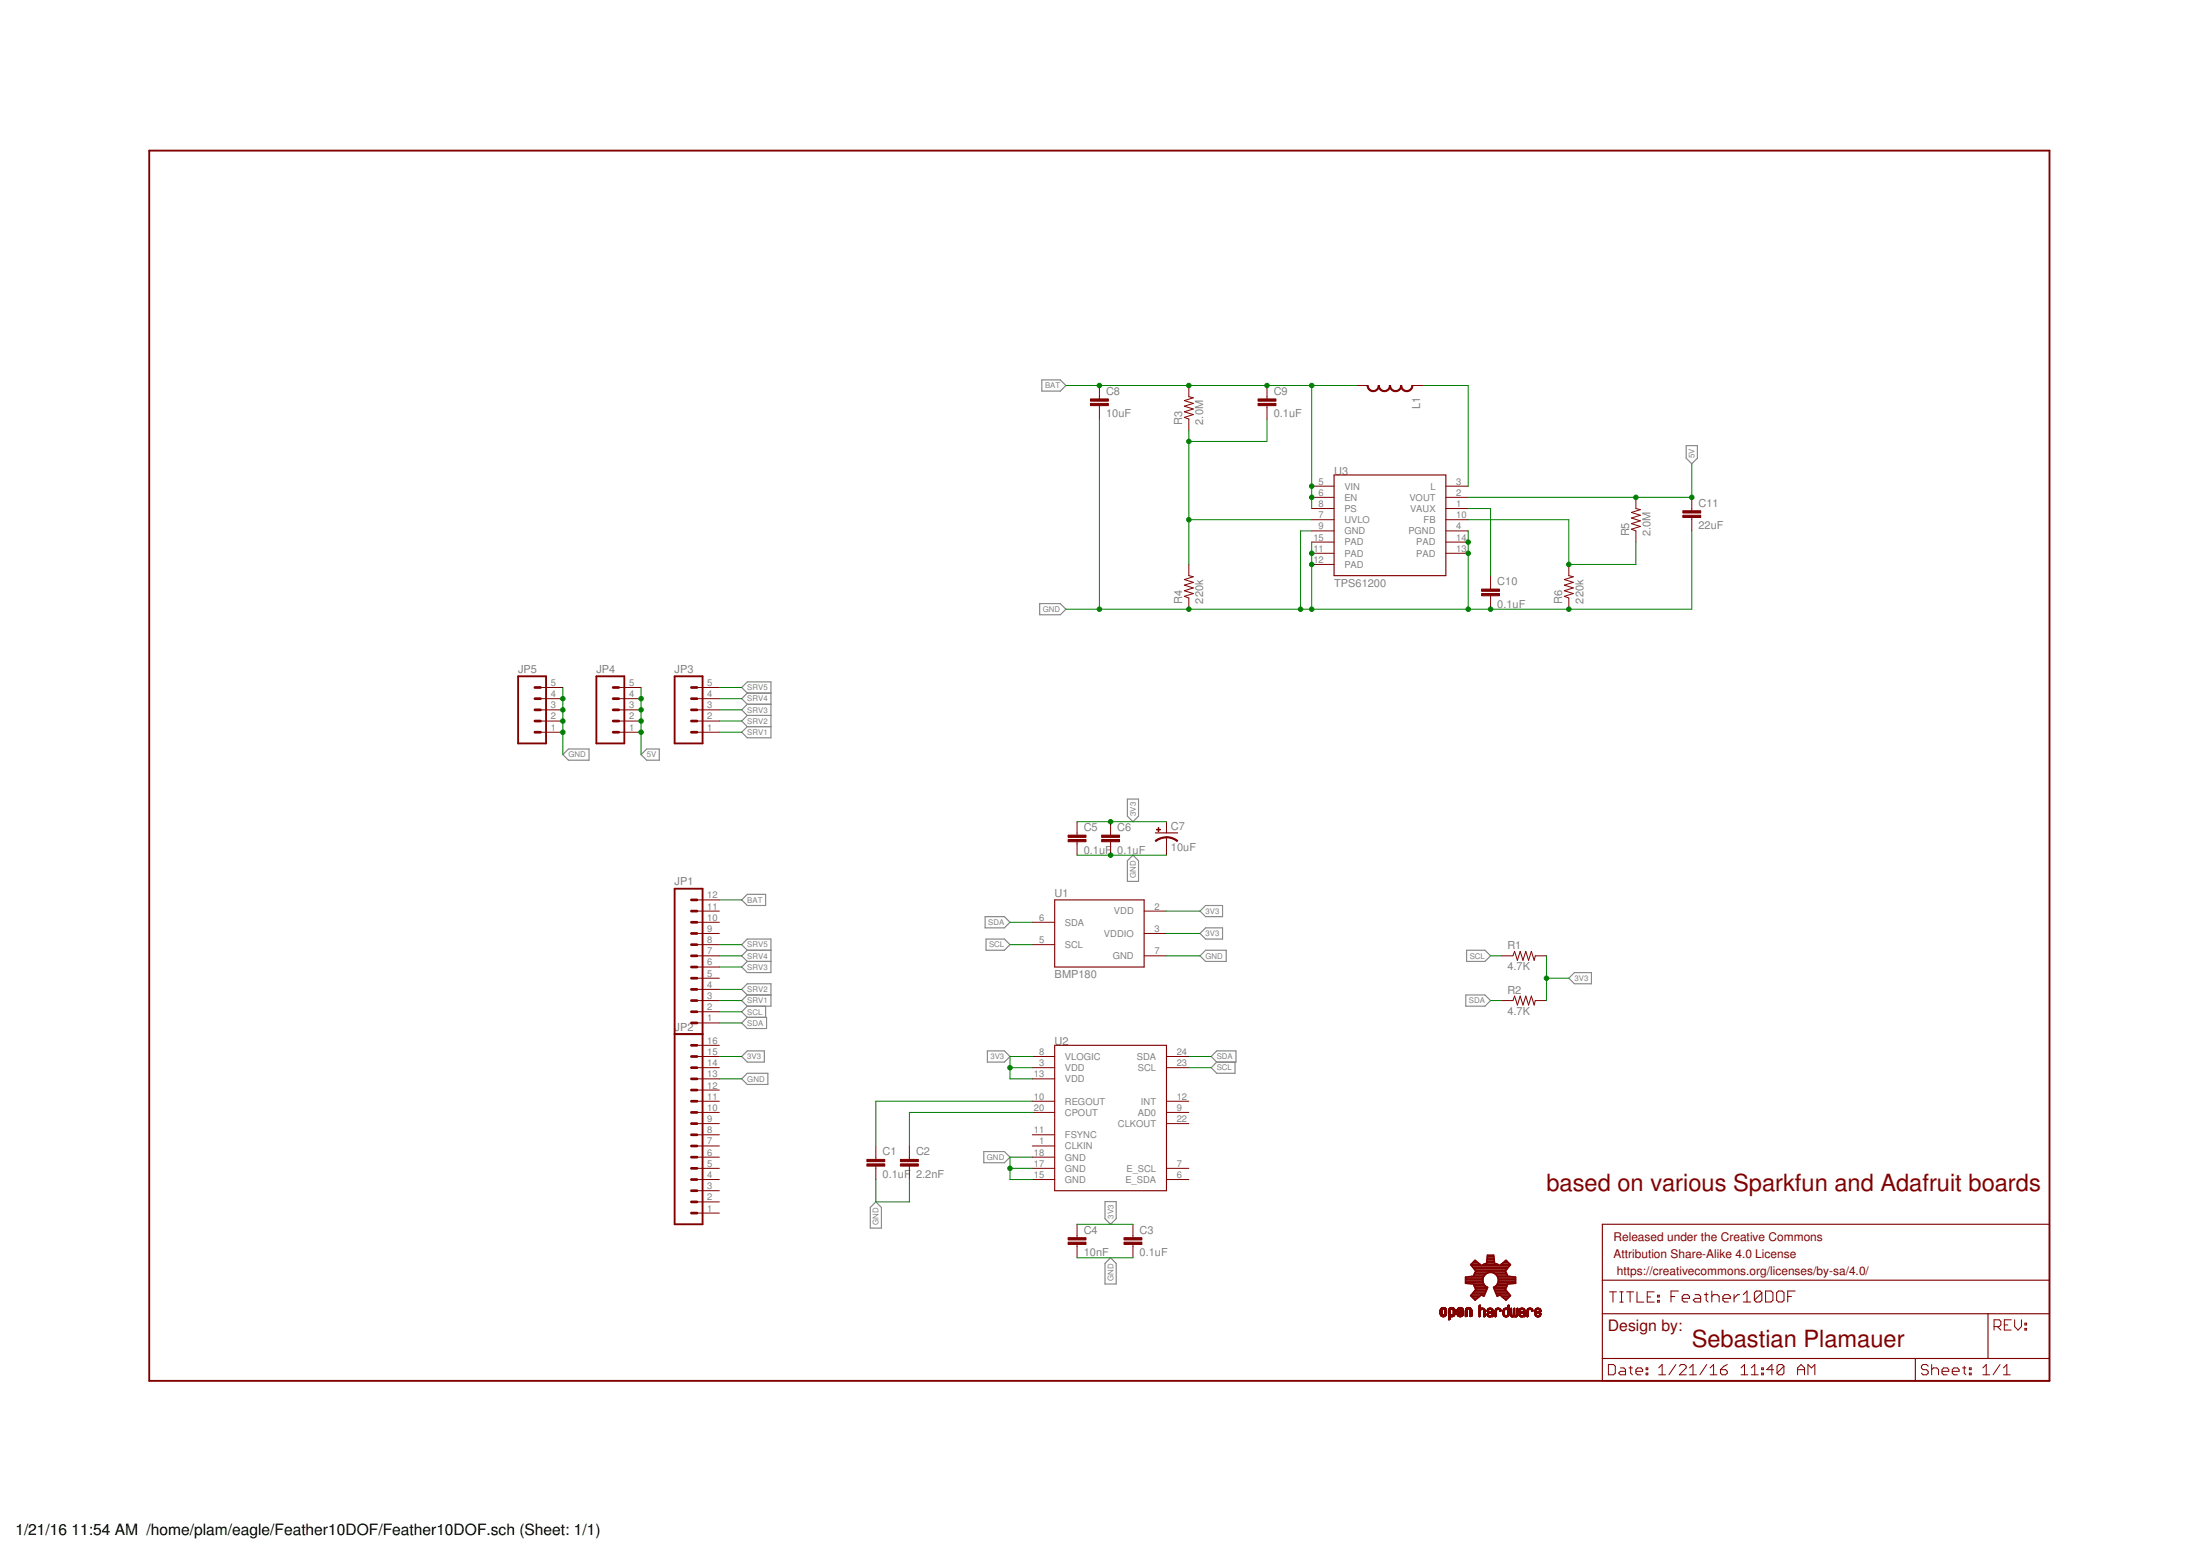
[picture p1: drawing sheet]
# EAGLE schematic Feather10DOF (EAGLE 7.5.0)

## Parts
C1  0.1uF  0.1UF-25V(+80/-20%)(0603)  [0603-CAP]
C2  2.2nF  2.2NF/2200PF-50V-10%(0603)  [0603-CAP]
C3  0.1uF  0.1UF-25V(+80/-20%)(0603)  [0603-CAP]
C4  10nF  10NF/10000PF-50V-10%(0603)  [0603-CAP]
C5  0.1uF  0.1UF-25V(+80/-20%)(0603)  [0603-CAP]
C6  0.1uF  0.1UF-25V(+80/-20%)(0603)  [0603-CAP]
C7  10uF  10UF-6.3V-20%(0603)(TANT)"  [0603-POL]
C8  10uF  10UF-6.3V-20%(0603)  [0603-CAP]
C9  0.1uF  0.1UF-25V(+80/-20%)(0603)  [0603-CAP]
C10  0.1uF  0.1UF-25V(+80/-20%)(0603)  [0603-CAP]
C11  22uF  22UF-6.3V-20%(0805)  [0805]
FRAME1  FRAME-LEDGER  [CREATIVE_COMMONS]
JP1  M12PTH  [1X12]
JP2  M16PTH  [1X16]
JP3  M05PTH  [1X05]
JP4  M05PTH  [1X05]
JP5  M05PTH  [1X05]
L1  INDUCTOR1007  [1007]
LOGO1  OSHW-LOGOL  [OSHW-LOGO-L]
R1  4.7K  4.7KOHM-1/10W-1%(0603)  [0603-RES]
R2  4.7K  4.7KOHM-1/10W-1%(0603)  [0603-RES]
R3  2.0M  2MOHMS-1/10W-1%(0603)  [0603-RES]
R4  220k  220KOHM1/10W1%(0603)  [0603-RES]
R5  2.0M  2MOHMS-1/10W-1%(0603)  [0603-RES]
R6  220k  220KOHM1/10W1%(0603)  [0603-RES]
U1  BMP180  [BMP180]
U2  MPU-9150QFN-24-NP  [QFN-24-NP]
U3  TPS61200  [QFN-10_PAD]

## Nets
3V3: C3.1 C4.1 C5.1 C6.1 C7.A(+) JP2.15 R1.2 R2.2 U1.2(VDD) U1.3(VDDIO) U2.3(VDD) U2.8(VLOGIC) U2.13(VDD)
5V: C11.1 JP4.1 JP4.2 JP4.3 JP4.4 JP4.5 R5.2 U3.2(VOUT)
BAT: C8.1 C9.1 JP1.12 L1.2 R3.2 U3.5(VIN) U3.6(EN) U3.8(PS)
GND: C1.2 C2.2 C3.2 C4.2 C5.2 C6.2 C7.K(-) C8.2 C10.2 C11.2 JP2.13 JP5.1 JP5.2 JP5.3 JP5.4 JP5.5 R4.1 R6.1 U1.7(GND) U2.15(GND) U2.17(GND) U2.18(GND) U3.4(PGND) U3.9(GND) U3.11(PAD) U3.12(PAD) U3.13(PAD) U3.14(PAD) U3.15(PAD)
N$1: C2.1 U2.20(CPOUT)
N$2: C1.1 U2.10(REGOUT)
N$4: R5.1 R6.2 U3.10(FB)
N$5: C9.2 R3.1 R4.2 U3.7(UVLO)
N$8: L1.1 U3.3(L)
N$10: C10.1 U3.1(VAUX)
SCL: JP1.2 R1.1 U1.5(SCL) U2.23(SCL)
SDA: JP1.1 R2.1 U1.6(SDA) U2.24(SDA)
SRV1: JP1.3 JP3.1
SRV2: JP1.4 JP3.2
SRV3: JP1.6 JP3.3
SRV4: JP1.7 JP3.4
SRV5: JP1.8 JP3.5
Unconnected: JP1.5 JP1.9 JP1.10 JP1.11 JP2.1 JP2.2 JP2.3 JP2.4 JP2.5 JP2.6 JP2.7 JP2.8 JP2.9 JP2.10 JP2.11 JP2.12 JP2.14 JP2.16 U2.1(CLKIN) U2.6(E_SDA) U2.7(E_SCL) U2.9(AD0) U2.11(FSYNC) U2.12(INT) U2.22(CLKOUT)

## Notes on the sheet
- based on various Sparkfun and Adafruit boards
- Sebastian Plamauer

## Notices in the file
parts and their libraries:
SparkFun-Connectors: Licensing: Creative Commons ShareAlike 4.0 International - https://creativecommons.org/licenses/by-sa/4.0
SparkFun-Aesthetics: Released under the Creative Commons Attribution Share-Alike 4.0 License
SparkFun-Aesthetics: https://creativecommons.org/licenses/by-sa/4.0
